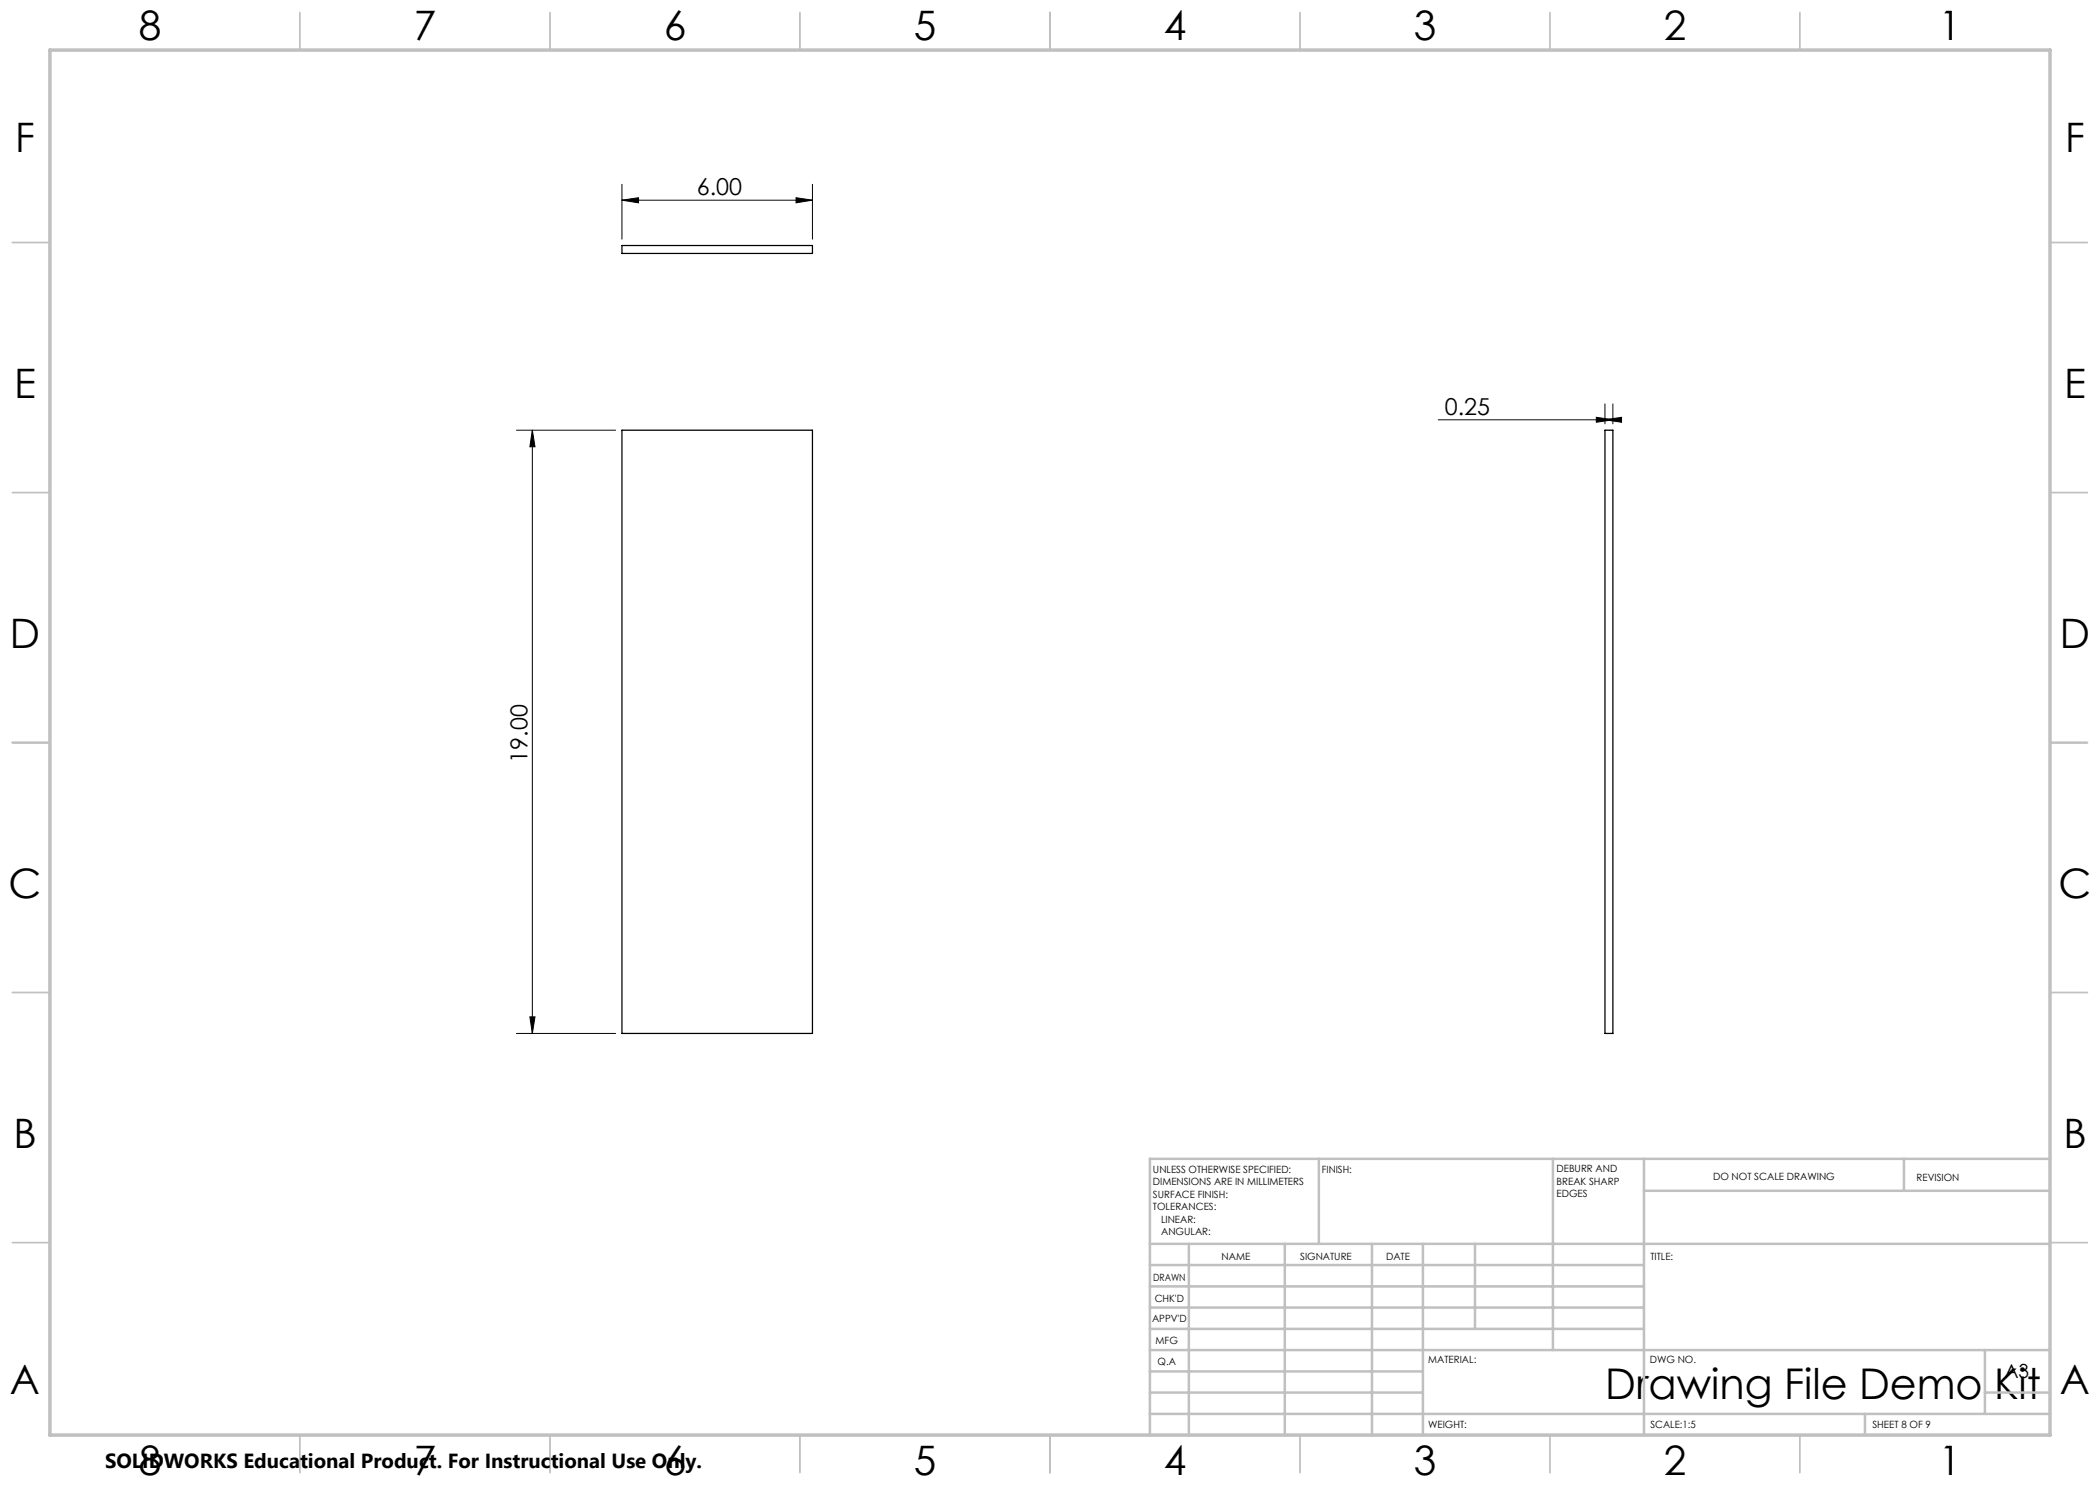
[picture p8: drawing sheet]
<svg xmlns="http://www.w3.org/2000/svg" width="420mm" height="297mm" viewBox="0 0 420 297" stroke-linecap="round" stroke-linejoin="round" font-family="sans-serif">
<path d="M124.4 49.1h38.1v1.6h-38.1zM124.4 86h38.1v120.7h-38.1zM321 86h1.6v120.7h-1.6z" fill="none" stroke="#000" stroke-width=".25"/>
<g fill="none" stroke="#000" stroke-width=".2">
<path d="M124.4 36.9v10.9M159.2 39.5l3.3 .5-3.3 .6zM162.5 36.9v10.9M124.4 40l3.3-.5v1.1zM124.4 40h38.1M103.3 86h19.8M106.5 86l.5 3.4h-1zM106.5 86v120.7M287.7 84h34.9M319.3 83.5l3.3 .5-3.3 .5zM321 84l3.3-.5v1zM321 80.8v4"/>
<path d="M322.6 80.8v4M103.3 206.7h19.8M106 203.4h1l-.5 3.3z"/>
</g>
<g fill="none" stroke="#c0c0c0" stroke-width=".35">
<path d="M60 2.5v7.5M110 2.5v7.5M160 2.5v7.5M210 2.5v7.5M260 2.5v7.5M310 2.5v7.5M360 2.5v7.5M2.5 48.5h7.5M410 48.5h7.5M2.5 98.5h7.5M410 98.5h7.5M2.5 148.5h7.5"/>
<path d="M410 148.5h7.5M2.5 198.5h7.5M410 198.5h7.5M2.5 248.5h7.5M410 248.5h7.5M60 287v7.5M110 287v7.5M160 287v7.5M210 287v7.5M260 287v7.5M310 287v7.5M360 287v7.5"/>
</g>
<g fill="none" stroke="#c0c0c0" stroke-width=".5">
<path d="M263.8 231.8v17M310.6 231.8v38.2M328.8 231.8v55.2M328.8 238.2h81.2M380.8 231.8v6.4M410 231.8h-180v55.2M230 248.8h180M230 257.3h98.8M230 253h98.8M237.8 248.8v38.2M257 248.8v38.2M274.4 248.8v38.2"/>
<path d="M284.6 248.8v38.2M295 248.8v17M230 265.8h98.8M230 261.5h98.8M230 278.5h54.6M230 274.3h54.6M230 270h180M397 278.5h13M397 270v12.8M230 282.8h180M373 282.8v4.2"/>
</g>
<path d="M10 10h400v277h-400z" fill="none" stroke="#c0c0c0" stroke-width=".7"/>
<g fill="#000">
<path d="M159.2 39.5l3.3 .5-3.3 .6zM124.4 40l3.3-.5v1.1z"/>
<path d="M106.5 86l.5 3.4h-1zM106 203.4h1l-.5 3.3z"/>
<path d="M321 84l3.3-.5v1zM319.3 83.5l3.3 .5-3.3 .5z"/>
</g>
<text font-size="8.5" x="321.1" y="279.7">Drawing File Demo Kit</text>
<g font-size="8.1">
<text x="27.7" y="8">8</text>
<text x="82.7" y="8">7</text>
<text x="132.7" y="8">6</text>
<text x="182.7" y="8">5</text>
<text x="232.7" y="8">4</text>
<text x="282.7" y="8">3</text>
<text x="332.7" y="8">2</text>
<text x="387.7" y="8">1</text>
<text x="3" y="30.4">F</text>
<text x="413" y="30.4">F</text>
<text x="2.8" y="79.6">E</text>
<text x="412.8" y="79.6">E</text>
<text x="2" y="129.6">D</text>
<text x="412" y="129.6">D</text>
<text x="1.7" y="179.6">C</text>
<text x="411.7" y="179.6">C</text>
<text x="2.7" y="229.6">B</text>
<text x="412.7" y="229.6">B</text>
<text x="2" y="278.9">A</text>
<text x="412" y="278.9">A</text>
<text x="27.7" y="295">8</text>
<text x="82.7" y="295">7</text>
<text x="132.7" y="295">6</text>
<text x="182.7" y="295">5</text>
<text x="232.7" y="295">4</text>
<text x="282.7" y="295">3</text>
<text x="332.7" y="295">2</text>
<text x="387.7" y="295">1</text>
</g>
<g font-size="4.7">
<text x="139.4" y="39">6.00</text>
<text x="289" y="82.9">0.25</text>
<text x="105.5" y="152.5" transform="rotate(-90 105.5 152.5)">19.00</text>
</g>
<text font-size="4.1" x="21" y="293.7">SOLIDWORKS Educational Product. For Instructional Use Only.</text>
<text font-size="3.9" x="400.9" y="275.5">A3</text>
<g font-size="2">
<text x="230.6" y="234.6">UNLESS OTHERWISE SPECIFIED:</text>
<text x="230.6" y="237.1">DIMENSIONS ARE IN MILLIMETERS</text>
<text x="230.6" y="239.6">SURFACE FINISH:</text>
<text x="264.4" y="234.6">FINISH:</text>
<text x="311.3" y="234.5">DEBURR AND</text>
<text x="311.3" y="237">BREAK SHARP</text>
<text x="311.3" y="239.5">EDGES</text>
<text x="342.6" y="236">DO NOT SCALE DRAWING</text>
<text x="383.3" y="236.2">REVISION</text>
<text x="230.6" y="242.1">TOLERANCES:</text>
<text x="232.2" y="244.6">LINEAR:</text>
<text x="232.2" y="247.1">ANGULAR:</text>
<text x="244.3" y="252">NAME</text>
<text x="260" y="251.9">SIGNATURE</text>
<text x="277.2" y="251.9">DATE</text>
<text x="330.1" y="251.9">TITLE:</text>
<text x="230.6" y="256.1">DRAWN</text>
<text x="230.9" y="260.3">CHK'D</text>
<text x="230.4" y="264.4">APPV'D</text>
<text x="231.1" y="268.8">MFG</text>
<text x="231.5" y="273">Q.A</text>
<text x="285.6" y="272.5">MATERIAL:</text>
<text x="330" y="272.5">DWG NO.</text>
<text x="285.6" y="285.5">WEIGHT:</text>
<text x="330.1" y="285.6">SCALE:1:5</text>
<text x="374.5" y="285.6">SHEET 8 OF 9</text>
</g>
</svg>
